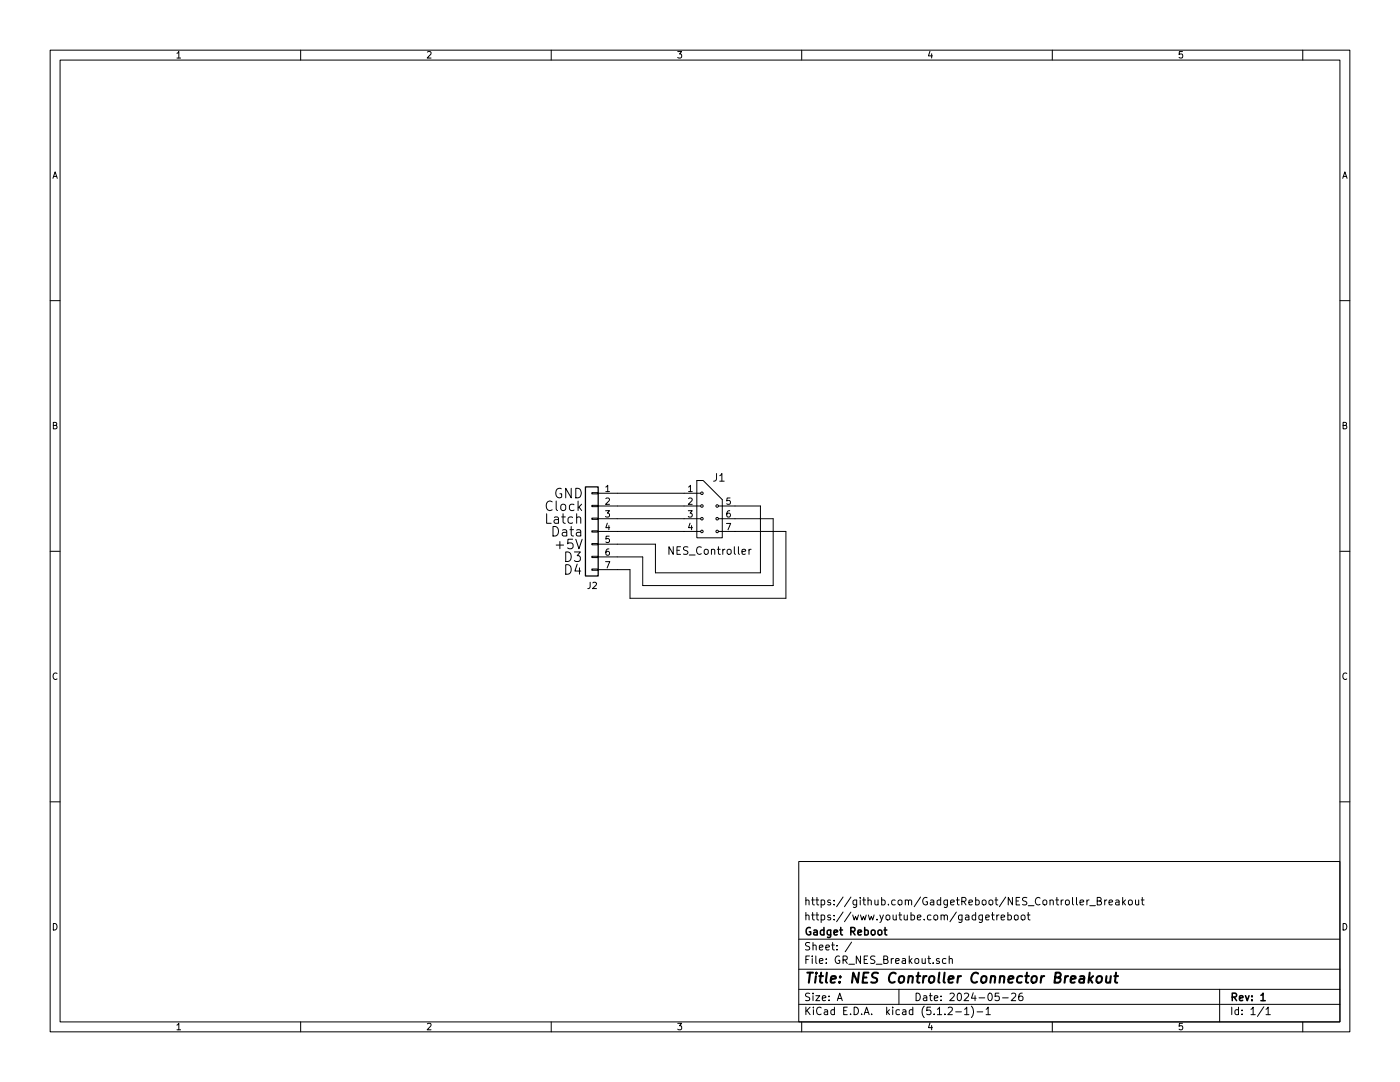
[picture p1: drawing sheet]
<svg xmlns="http://www.w3.org/2000/svg" width="279mm" height="216mm" viewBox="0 0 279 216" stroke-linecap="round" stroke-linejoin="round" font-family="sans-serif">
<g fill="none" stroke="#000" stroke-width=".2">
<path d="M10 10h259.4v195.9h-259.4zM12 12h255.4v191.9h-255.4zM60 10v2M110 10v2M160 10v2M210 10v2M260 10v2M10 60h2M267.4 60h2M118.1 98.3h1.3v.3h-1.3zM119.4 98.4h20.4M139.1 95.9h1.2l3.8 3.8v7.6h-5z"/>
<path d="M10 110h2M114.9 107.6l.6 1.9 .7-1.9M115.1 103.3a.47 .47 0 0 1 .8 .1v1M118.1 113.5h1.3v.3h-1.3zM118.1 111h1.3v.3h-1.3zM118.1 108.5h1.3v.2h-1.3zM118.1 105.9h1.3v.3h-1.3zM118.1 103.4h1.3v.2h-1.3zM118.1 100.8h1.3v.3h-1.3zM119.4 101h20.4M119.4 103.5h20.4M119.4 106h20.4"/>
<path d="M143.4 101h8.4v13.3h-21v-5.7h-11.4M143.4 103.5h10.9v13.3h-26v-5.7h-8.9M143.4 106h13.4v13.4h-31.1v-5.7h-6.3M149.5 109.6v1M149.9 109.6l-.3 .1-.1 .2M267.4 110h2M10 160h2M267.4 160h2M159.4 171.9h108v32h-108zM216.9 179.6v1M217.3 179.6l-.3 .1-.1 .2M219 179.8l.6-.1 .2-.2-.2-.4h-.6v1.5h.6l.2-.2v-.3l-.3-.3"/>
<path d="M220.5 179.6v1M220.9 179.6l-.4 .3M222.7 179.7h.6v.9M223.3 179.9l-.5 .1-.2 .2 .2 .4 .5-.1M224.1 179.1v1.5M224.6 179.6l-.5 .5M225.3 179.7l.2-.1 .4 .1v.7l-.2 .2-.4-.2zM226.6 179.6l.1 .9 .4 .1 .2-.2M227.3 179.6v1M227.8 179.6h.5M228 179.1v1.3l.3 .2M159.4 197.4h108"/>
<path d="M159.4 193.4h108M159.4 187.4h108M167.1 199.7l.5-1.5 .5 1.5M167.2 199.2h.8M170 188l-1.3 1.9M179.4 197.4v3M187.5 191.3h-.4l-.2 .2v.2l.6 .1v.4h-.6M188.8 191.3h-.4l-.3 .2 .1 .7h.6M189.4 191.4l.3-.1h.3l.1 1M189.4 190.8v1.5M196.7 183.1l.7-.2v-.2l-.5-.1-.2 .2 .1 .7h.6M197.9 182.6h.5"/>
<path d="M198.1 182.1v1.3l.3 .2M198.9 182.6v1M199.4 198.2h-.7l-.1 .7 .2-.1h.5l.1 .2v.5l-.2 .2-.6-.2M199.4 182.6l-.3 .1-.2 .2M199.8 183.1l.7-.2-.1-.2-.4-.1-.2 .2v.7h.6M200.1 199.1h1.1M201.1 182.7l.5-.1 .3 .3-.1 .5-.2 .2-.5-.1M201.1 182.1v1.5M201.9 198.3l.5-.1 .3 .1v.3l-.9 1.1h.9M202.5 182.7l.2-.1 .4 .1v.7l-.2 .2-.4-.2zM203.9 182.7l.2-.1 .4 .1v.7l-.2 .2-.4-.2zM204 198.2h-.4a1.11 1.11 0 0 0-.1 1.4l.4 .1 .2-.2 .1-.5-.3-.2h-.4l-.2 .2"/>
<path d="M205 182.6h.6M205.2 182.1v1.3l.4 .2M217.5 180.7h1.1M221.3 180.1l.7-.2v-.2l-.5-.1-.2 .2 .1 .7h.6M224.2 180l.4 .6M243.4 197.4v6.5M60 203.9v2M110 203.9v2M159.4 200.4h108M160 203.9v2M189.2 201.1l.6-.1 .2 .1 .1 .3-.9 1.1h.9M190.7 201.9h1.2"/>
<path d="M192.5 201.4l.4-.4v1.5M192.5 202.5h.9M193.9 200.8a1.71 1.71 0 0 1 0 2.2M195 201.9h1.1M196.8 201.4l.4-.4v1.5M196.8 202.5h.8M210 203.9v2M252.2 200.9l-1.2 1.9M252.7 201.4l.4-.4v1.5M252.7 202.5h.8M260 203.9v2"/>
<circle cx="140.1" cy="98.4" r=".25"/>
<circle cx="140.1" cy="101" r=".25"/>
<circle cx="140.1" cy="106" r=".25"/>
<circle cx="140.1" cy="103.5" r=".25"/>
<circle cx="143.1" cy="101" r=".25"/>
<circle cx="143.1" cy="106" r=".25"/>
<circle cx="143.1" cy="103.5" r=".25"/>
</g>
<path d="M176.4 185.6h.6M176.6 185.1v1.3l.4 .2M251.6 198.6l.5-.4v1.5M251.6 199.7h.9" fill="none" stroke="#000" stroke-width=".3"/>
<path d="M217.5 194.1l-.3 2M217.5 195.3l.5 .8M218.2 194.8l-.9 .7M219.1 194.8a.53 .53 0 0 1 .8 .3l-.2 .8a.54 .54 0 0 1-.5 .2 .54 .54 0 0 1-.4-.4l.1-.6zM220.8 194.8v1.2l.4 .1 .4-.2M221.7 194.8l-.2 1.3M222.4 194.8h.7M222.7 194.1l-.2 1.7 .1 .2 .4 .1" fill="none" stroke="#000" stroke-width=".41"/>
<path d="M116.8 97.2h2.6v17.7h-2.6z" fill="none" stroke="#000" stroke-width=".25"/>
<text font-size="2.8" x="160.4" y="196.2">Title: NES Controller Connector Breakout</text>
<g font-size="2.7">
<text x="108.6" y="102">Clock</text>
<text x="110.5" y="99.4">GND</text>
<text x="108.6" y="104.5">Latch</text>
<text x="109.9" y="107.1">Data</text>
<text x="110.5" y="109.6">+5V</text>
<text x="112.4" y="112.1">D3</text>
<text x="112.4" y="114.7">D4</text>
</g>
<g font-size="2.1">
<text x="142.3" y="96.1">J1</text>
<text x="133.8" y="110.7">NES_Controller</text>
<text x="160.4" y="183.6">https://www.youtube.com/gadgetreboot</text>
<text x="160.4" y="180.6">https://github.com/GadgetReboot/NES_Controller_Breakout</text>
<text x="160.4" y="189.6">Sheet: /</text>
<text x="160.4" y="186.6">Gadget Reboot</text>
<text x="160.4" y="192.3">File: GR_NES_Breakout.sch</text>
<text x="160.4" y="202.5">KiCad E.D.A. kicad (5.1.2-1)-1</text>
<text x="160.4" y="199.7">Size: A</text>
<text x="182.4" y="199.7">Date: 2024-05-26</text>
<text x="245.4" y="199.7">Rev: 1</text>
<text x="245.4" y="202.5">Id: 1/1</text>
</g>
<g font-size="1.8">
<text x="35" y="11.6">1</text>
<text x="85" y="11.6">2</text>
<text x="135" y="11.6">3</text>
<text x="185" y="11.6">4</text>
<text x="235" y="11.6">5</text>
<text x="10.4" y="35.6">A</text>
<text x="267.8" y="35.6">A</text>
<text x="10.4" y="85.6">B</text>
<text x="267.8" y="85.6">B</text>
<text x="120.8" y="98.2">1</text>
<text x="120.8" y="100.7">2</text>
<text x="137.3" y="98.2">1</text>
<text x="137.3" y="100.7">2</text>
<text x="144.9" y="100.7">5</text>
<text x="120.8" y="103.3">3</text>
<text x="120.8" y="105.8">4</text>
<text x="137.3" y="103.3">3</text>
<text x="137.3" y="105.8">4</text>
<text x="144.9" y="103.3">6</text>
<text x="144.9" y="105.8">7</text>
<text x="120.8" y="108.3">5</text>
<text x="120.8" y="110.9">6</text>
<text x="120.8" y="113.4">7</text>
<text x="117.2" y="117.5">J2</text>
<text x="10.4" y="135.6">C</text>
<text x="267.8" y="135.6">C</text>
<text x="10.4" y="185.6">D</text>
<text x="267.8" y="185.6">D</text>
<text x="35" y="205.5">1</text>
<text x="85" y="205.5">2</text>
<text x="135" y="205.5">3</text>
<text x="185" y="205.5">4</text>
<text x="235" y="205.5">5</text>
</g>
</svg>
